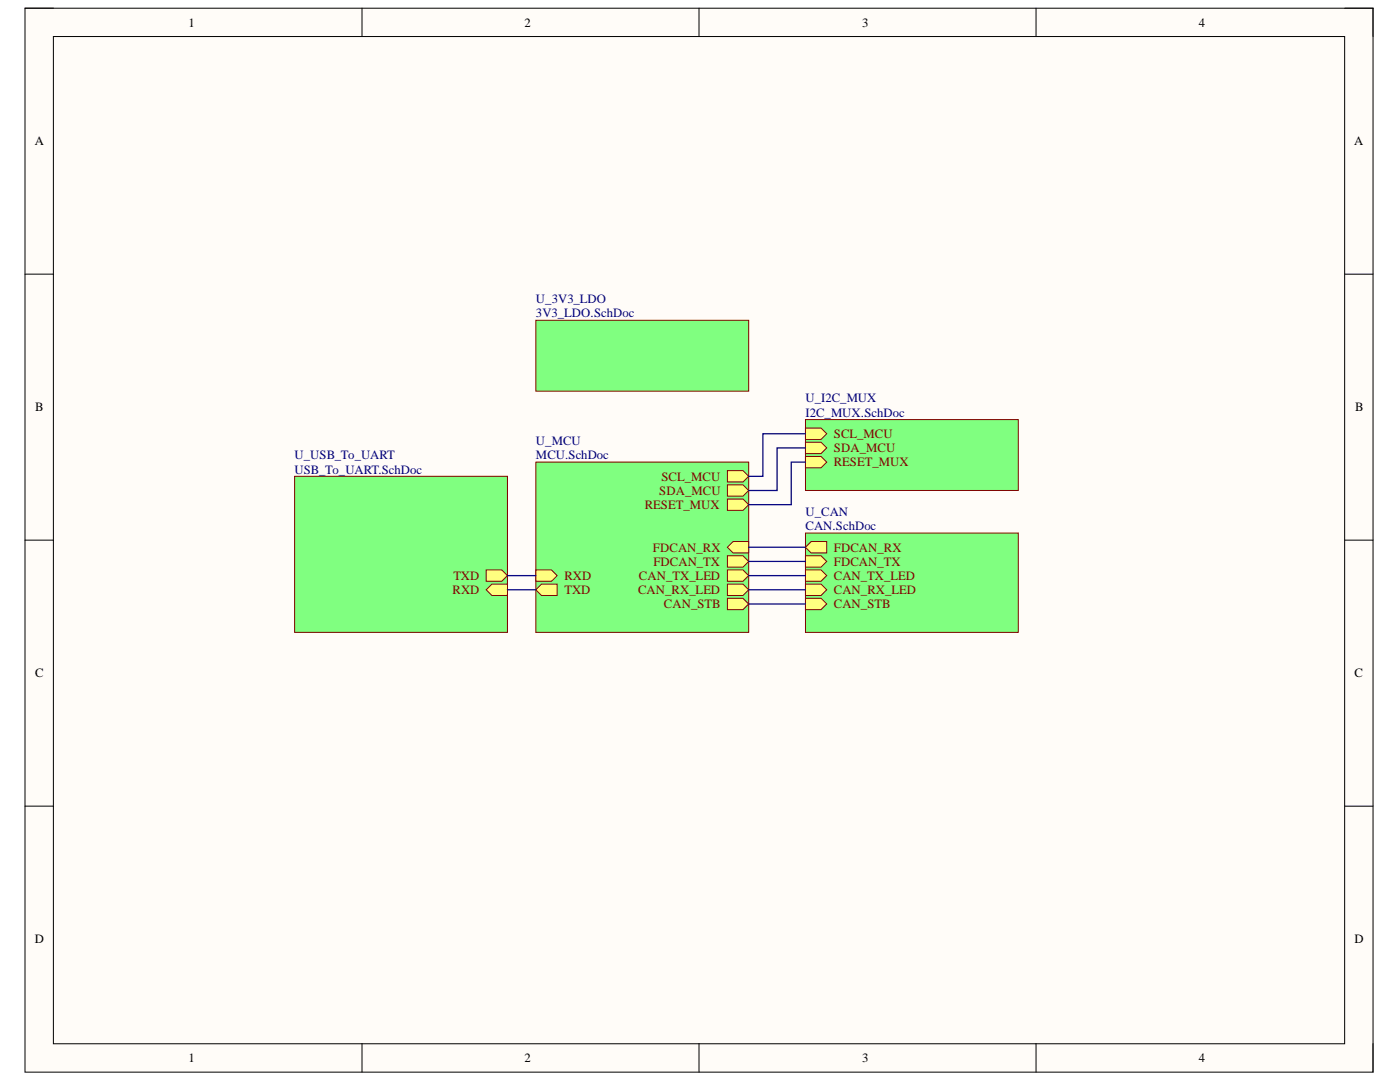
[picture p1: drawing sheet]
<svg xmlns="http://www.w3.org/2000/svg" width="279mm" height="216mm" viewBox="0 0 279 216" stroke-linecap="round" stroke-linejoin="round" font-family="sans-serif">
<path d="M5 1.6h269v212.3h-269z" fill-rule="evenodd" fill="#fffcf8"/>
<path d="M5 1.6h269v212.3h-269z" fill="none" stroke="#000" stroke-width=".2"/>
<path d="M10.7 7.3h257.7v201h-257.7z" fill-rule="evenodd" fill="#fffcf8"/>
<g fill="none" stroke="#000" stroke-width=".2">
<path d="M5 1.6h5.7M10.7 7.3h257.7v201h-257.7zM72.2 1.6v5.7M139.5 1.6v5.7M206.8 1.6v5.7M268.4 1.6h5.6v5.7M5 54.7h5.7M268.4 54.7h5.6M5 107.8h5.7M268.4 107.8h5.6M5 160.9h5.7M268.4 160.9h5.6"/>
<path d="M72.2 208.3v5.6M139.5 208.3v5.6M206.8 208.3v5.6M274 208.3v5.6"/>
</g>
<path d="M106.9 63.9h42.5v14.2h-42.5z" fill-rule="evenodd" fill="#80ff80"/>
<path d="M106.9 63.9h42.5v14.2h-42.5z" fill="none" stroke="#800000" stroke-width=".2"/>
<path d="M160.8 106.4h42.4v19.8h-42.4z" fill-rule="evenodd" fill="#80ff80"/>
<path d="M160.8 106.4h42.4v19.8h-42.4z" fill="none" stroke="#800000" stroke-width=".2"/>
<path d="M161.9 108.1h3.1v2.2h-3.1l-1.2-1.1z" fill-rule="evenodd" fill="#ffff80"/>
<path d="M161.9 108.1h3.1v2.2h-3.1l-1.2-1.1z" fill="none" stroke="#800000" stroke-width=".2"/>
<path d="M160.7 110.9h3.2l1.1 1.1-1.1 1.2h-3.2z" fill-rule="evenodd" fill="#ffff80"/>
<path d="M160.7 110.9h3.2l1.1 1.1-1.1 1.2h-3.2z" fill="none" stroke="#800000" stroke-width=".2"/>
<path d="M160.7 113.7h3.2l1.1 1.2-1.1 1.1h-3.2z" fill-rule="evenodd" fill="#ffff80"/>
<path d="M160.7 113.7h3.2l1.1 1.2-1.1 1.1h-3.2z" fill="none" stroke="#800000" stroke-width=".2"/>
<path d="M160.7 116.6h3.2l1.1 1.1-1.1 1.1h-3.2z" fill-rule="evenodd" fill="#ffff80"/>
<path d="M160.7 116.6h3.2l1.1 1.1-1.1 1.1h-3.2z" fill="none" stroke="#800000" stroke-width=".2"/>
<path d="M160.7 119.4h3.2l1.1 1.1-1.1 1.1h-3.2z" fill-rule="evenodd" fill="#ffff80"/>
<path d="M160.7 119.4h3.2l1.1 1.1-1.1 1.1h-3.2z" fill="none" stroke="#800000" stroke-width=".2"/>
<path d="M160.8 83.7h42.4v14.2h-42.4z" fill-rule="evenodd" fill="#80ff80"/>
<path d="M160.8 83.7h42.4v14.2h-42.4z" fill="none" stroke="#800000" stroke-width=".2"/>
<path d="M160.7 85.4h3.2l1.1 1.1-1.1 1.2h-3.2z" fill-rule="evenodd" fill="#ffff80"/>
<path d="M160.7 85.4h3.2l1.1 1.1-1.1 1.2h-3.2z" fill="none" stroke="#800000" stroke-width=".2"/>
<path d="M160.7 88.2h3.2l1.1 1.2-1.1 1.1h-3.2z" fill-rule="evenodd" fill="#ffff80"/>
<path d="M160.7 88.2h3.2l1.1 1.2-1.1 1.1h-3.2z" fill="none" stroke="#800000" stroke-width=".2"/>
<path d="M160.7 91.1h3.2l1.1 1.1-1.1 1.1h-3.2z" fill-rule="evenodd" fill="#ffff80"/>
<path d="M160.7 91.1h3.2l1.1 1.1-1.1 1.1h-3.2z" fill="none" stroke="#800000" stroke-width=".2"/>
<path d="M106.9 92.2h42.5v34h-42.5z" fill-rule="evenodd" fill="#80ff80"/>
<path d="M106.9 92.2h42.5v34h-42.5z" fill="none" stroke="#800000" stroke-width=".2"/>
<path d="M145.2 93.9h3.1l1.1 1.1-1.1 1.2h-3.1z" fill-rule="evenodd" fill="#ffff80"/>
<path d="M145.2 93.9h3.1l1.1 1.1-1.1 1.2h-3.1z" fill="none" stroke="#800000" stroke-width=".2"/>
<path d="M145.2 96.7h3.1l1.1 1.2-1.1 1.1h-3.1z" fill-rule="evenodd" fill="#ffff80"/>
<path d="M145.2 96.7h3.1l1.1 1.2-1.1 1.1h-3.1z" fill="none" stroke="#800000" stroke-width=".2"/>
<path d="M146.3 108.1h3.1v2.2h-3.1l-1.1-1.1z" fill-rule="evenodd" fill="#ffff80"/>
<path d="M146.3 108.1h3.1v2.2h-3.1l-1.1-1.1z" fill="none" stroke="#800000" stroke-width=".2"/>
<path d="M145.2 110.9h3.1l1.1 1.1-1.1 1.2h-3.1z" fill-rule="evenodd" fill="#ffff80"/>
<path d="M145.2 110.9h3.1l1.1 1.1-1.1 1.2h-3.1z" fill="none" stroke="#800000" stroke-width=".2"/>
<path d="M145.2 116.6h3.1l1.1 1.1-1.1 1.1h-3.1z" fill-rule="evenodd" fill="#ffff80"/>
<path d="M145.2 116.6h3.1l1.1 1.1-1.1 1.1h-3.1z" fill="none" stroke="#800000" stroke-width=".2"/>
<path d="M145.2 113.7h3.1l1.1 1.2-1.1 1.1h-3.1z" fill-rule="evenodd" fill="#ffff80"/>
<path d="M145.2 113.7h3.1l1.1 1.2-1.1 1.1h-3.1z" fill="none" stroke="#800000" stroke-width=".2"/>
<path d="M145.2 99.6h3.1l1.1 1.1-1.1 1.1h-3.1z" fill-rule="evenodd" fill="#ffff80"/>
<path d="M145.2 99.6h3.1l1.1 1.1-1.1 1.1h-3.1z" fill="none" stroke="#800000" stroke-width=".2"/>
<path d="M106.9 117.7l1.2-1.1h3.1v2.2h-3.1z" fill-rule="evenodd" fill="#ffff80"/>
<path d="M106.9 117.7l1.2-1.1h3.1v2.2h-3.1z" fill="none" stroke="#800000" stroke-width=".2"/>
<path d="M106.9 113.7h3.2l1.1 1.2-1.1 1.1h-3.2z" fill-rule="evenodd" fill="#ffff80"/>
<path d="M106.9 113.7h3.2l1.1 1.2-1.1 1.1h-3.2z" fill="none" stroke="#800000" stroke-width=".2"/>
<path d="M145.2 119.4h3.1l1.1 1.1-1.1 1.1h-3.1z" fill-rule="evenodd" fill="#ffff80"/>
<path d="M145.2 119.4h3.1l1.1 1.1-1.1 1.1h-3.1z" fill="none" stroke="#800000" stroke-width=".2"/>
<path d="M58.8 95h42.5v31.2h-42.5z" fill-rule="evenodd" fill="#80ff80"/>
<path d="M58.8 95h42.5v31.2h-42.5z" fill="none" stroke="#800000" stroke-width=".2"/>
<path d="M97 113.7h3.1l1.2 1.2-1.2 1.1h-3.1z" fill-rule="evenodd" fill="#ffff80"/>
<path d="M97 113.7h3.1l1.2 1.2-1.2 1.1h-3.1z" fill="none" stroke="#800000" stroke-width=".2"/>
<path d="M97 117.7l1.2-1.1h3.1v2.2h-3.1z" fill-rule="evenodd" fill="#ffff80"/>
<path d="M97 117.7l1.2-1.1h3.1v2.2h-3.1z" fill="none" stroke="#800000" stroke-width=".2"/>
<path d="M160.7 86.5h-8.5v8.5h-2.8M160.7 89.4h-5.6v8.5h-5.7M160.7 92.2h-2.8v8.5h-8.5M101.3 117.7h5.6M101.3 114.9h5.6M149.4 117.7h11.3M149.4 114.9h11.3M149.4 112h11.3M149.4 109.2h11.3M149.4 120.5h11.3" fill="none" stroke="#000080" stroke-width=".25"/>
<g font-size="2.5">
<text x="37.6" y="5.3">1</text>
<text x="104.7" y="5.3">2</text>
<text x="172.1" y="5.3">3</text>
<text x="239.2" y="5.3">4</text>
<text x="6.9" y="29">A</text>
<text x="270.3" y="29">A</text>
<text x="7" y="82.1">B</text>
<text x="270.4" y="82.1">B</text>
<text x="7" y="135.2">C</text>
<text x="270.3" y="135.2">C</text>
<text x="6.9" y="188.2">D</text>
<text x="270.3" y="188.2">D</text>
<text x="37.6" y="212">1</text>
<text x="104.7" y="212">2</text>
<text x="172.1" y="212">3</text>
<text x="239.2" y="212">4</text>
</g>
<g font-size="2.5" fill="#000080">
<text x="107" y="60.5">U_3V3_LDO</text>
<text x="107" y="63.3">3V3_LDO.SchDoc</text>
<text x="160.8" y="80.3">U_I2C_MUX</text>
<text x="160.8" y="83.2">I2C_MUX.SchDoc</text>
<text x="107" y="88.8">U_MCU</text>
<text x="58.8" y="91.6">U_USB_To_UART</text>
<text x="58.8" y="94.5">USB_To_UART.SchDoc</text>
<text x="107" y="91.6">MCU.SchDoc</text>
<text x="160.8" y="103">U_CAN</text>
<text x="160.8" y="105.8">CAN.SchDoc</text>
</g>
<g font-size="2.5" fill="#800000">
<text x="166.4" y="87.4">SCL_MCU</text>
<text x="132" y="95.9">SCL_MCU</text>
<text x="166.4" y="90.3">SDA_MCU</text>
<text x="166.4" y="93.1">RESET_MUX</text>
<text x="128.7" y="101.6">RESET_MUX</text>
<text x="131.6" y="98.7">SDA_MCU</text>
<text x="130.3" y="110.1">FDCAN_RX</text>
<text x="130.4" y="112.8">FDCAN_TX</text>
<text x="166.4" y="110.1">FDCAN_RX</text>
<text x="166.4" y="112.8">FDCAN_TX</text>
<text x="90.3" y="118.5">RXD</text>
<text x="90.5" y="115.7">TXD</text>
<text x="112.6" y="118.5">TXD</text>
<text x="112.6" y="115.7">RXD</text>
<text x="127.3" y="118.5">CAN_RX_LED</text>
<text x="127.5" y="115.7">CAN_TX_LED</text>
<text x="166.4" y="115.7">CAN_TX_LED</text>
<text x="166.4" y="118.5">CAN_RX_LED</text>
<text x="132.5" y="121.4">CAN_STB</text>
<text x="166.4" y="121.4">CAN_STB</text>
</g>
</svg>
